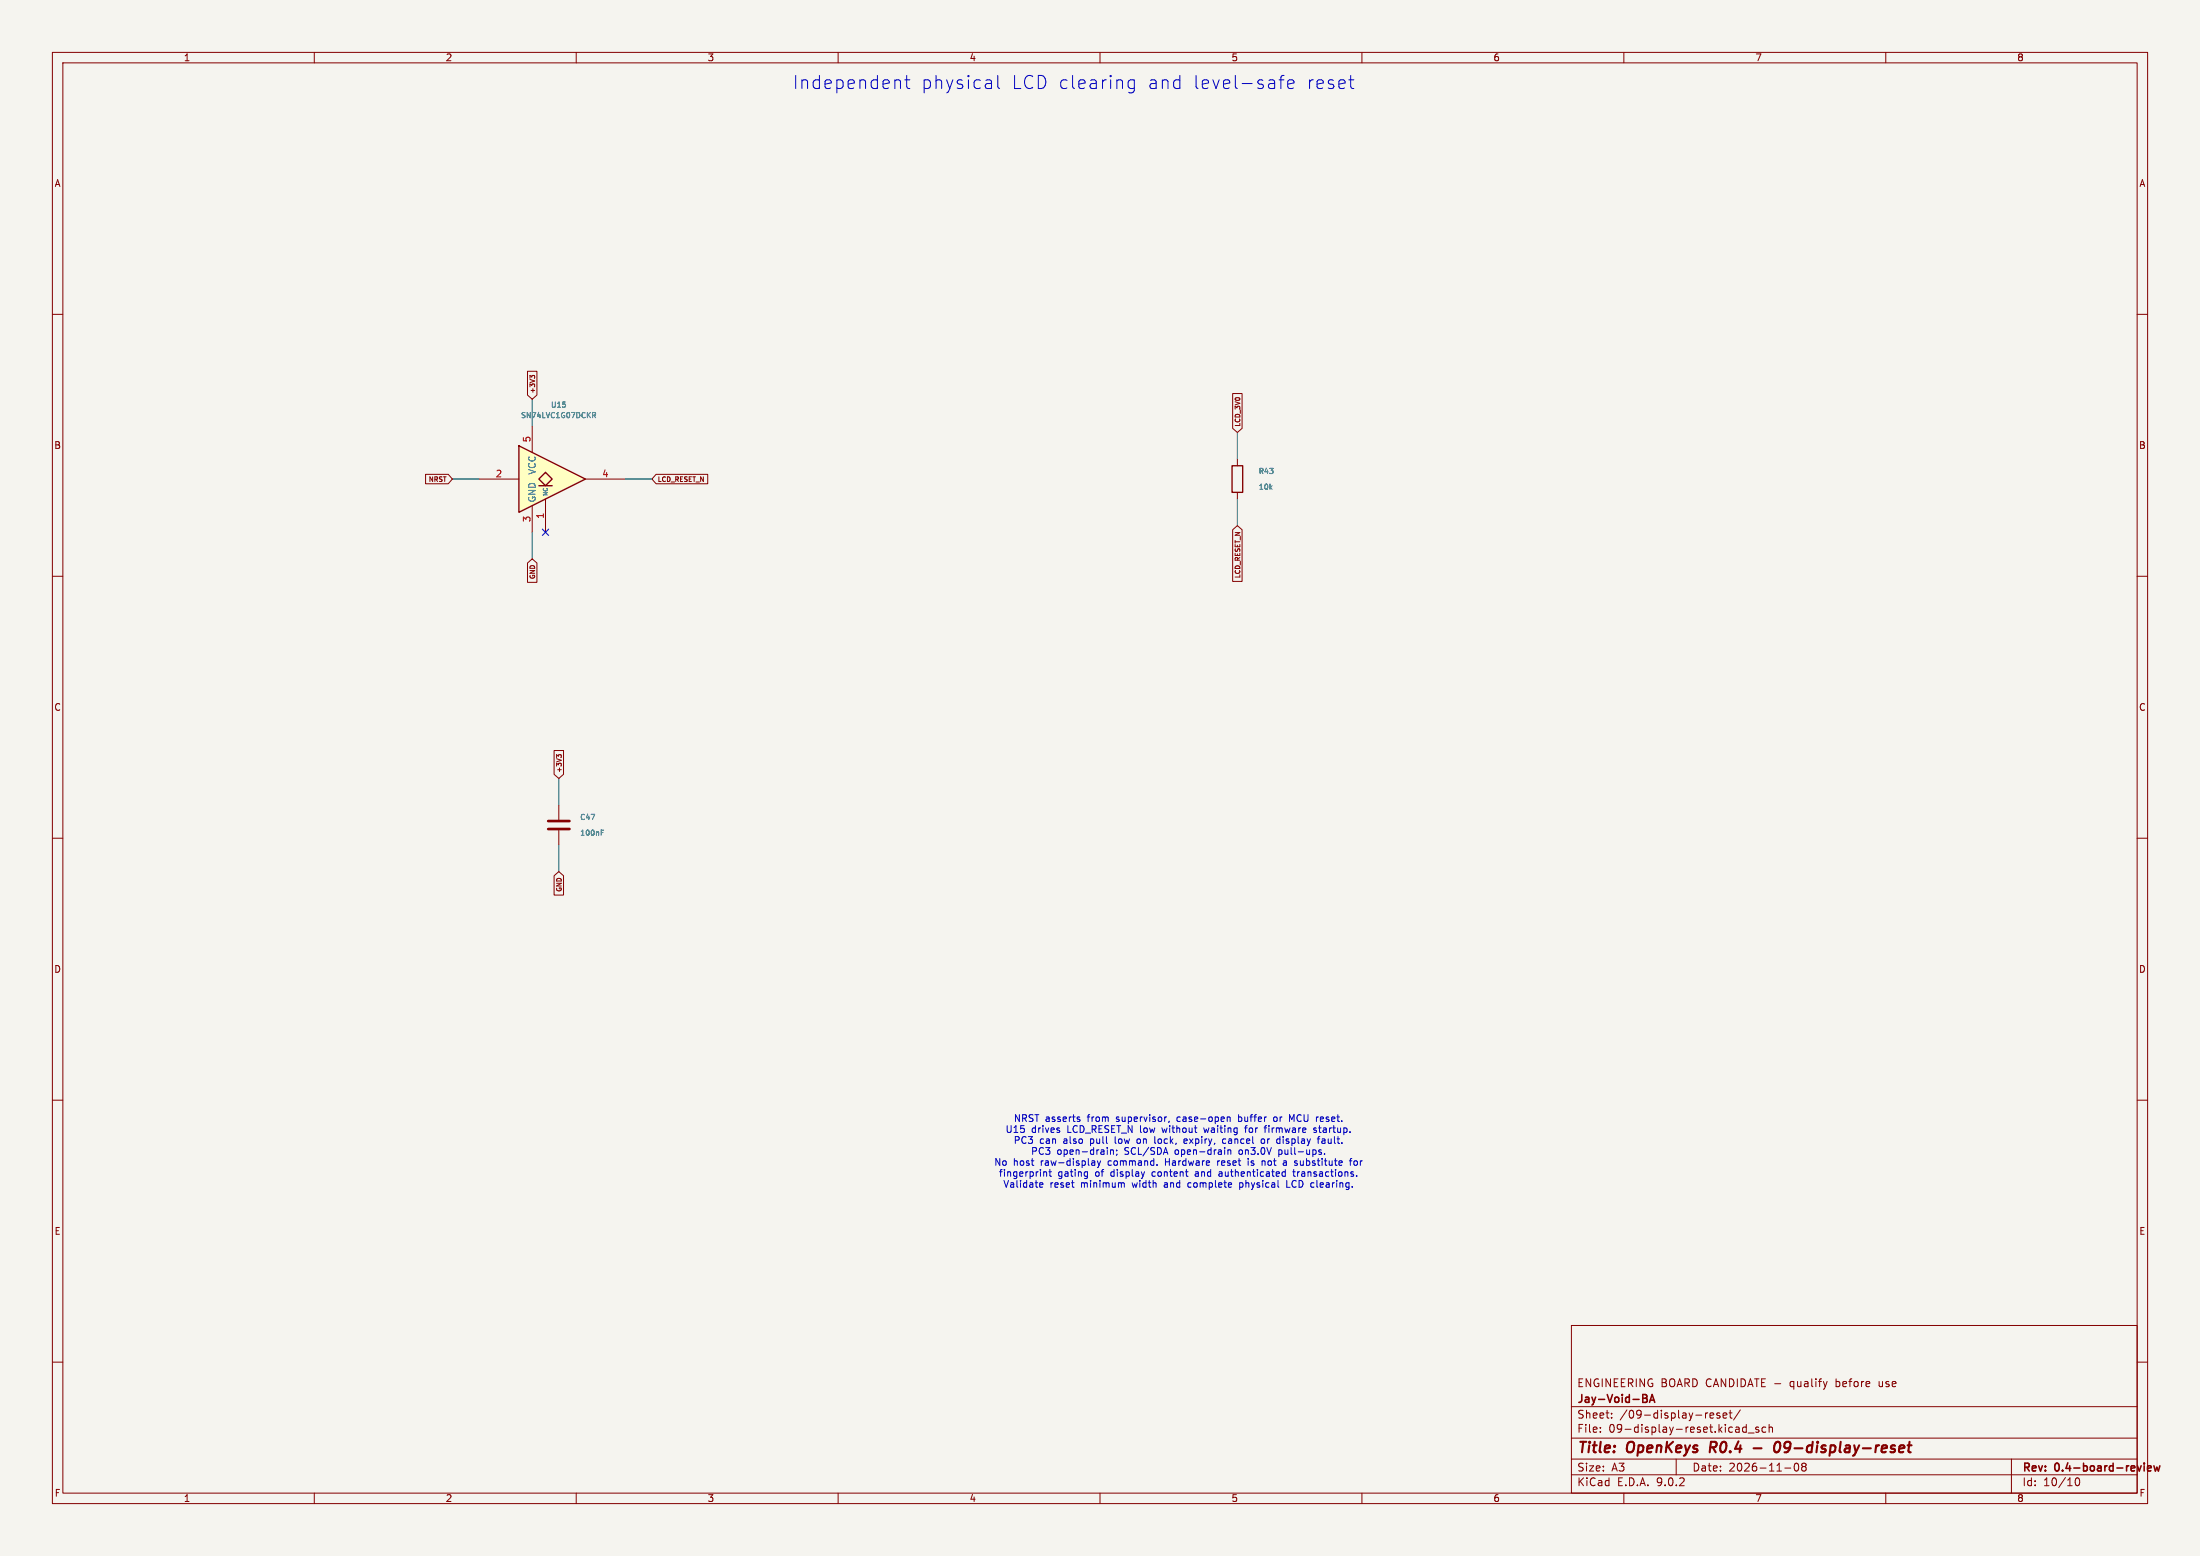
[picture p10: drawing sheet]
(kicad_sch
 (version 20250114)
 (generator "eeschema")
 (paper "A3")
 (title_block
  (title "OpenKeys R0.4 - 09-display-reset")
  (date "2026-11-08")
  (rev "0.4-board-review")
  (company "Jay-Void-BA")
  (comment 1 "ENGINEERING BOARD CANDIDATE - qualify before use"))
 (lib_symbols
  (symbol "OpenKeys:74LVC1G07" (exclude_from_sim no) (in_bom yes) (on_board yes)
   (property "Reference" "U" (at 0 7.62 0) (effects (font (size 1.27 1.27))))
   (property "Value" "74LVC1G07" (at 3.81 -7.62 0) (effects (font (size 1.27 1.27))))
   (property "Footprint" "" (at 0 0 0) (effects (font (size 1.27 1.27)) (hide yes)))
   (property "Datasheet" "https://www.ti.com/lit/ds/symlink/sn74lvc1g07.pdf" (at 0 0 0) (effects (font (size 1.27 1.27)) (hide yes)))
   (property "Description" "Single Buffer Gate, Open Drain, Low-Voltage CMOS" (at 0 0 0) (effects (font (size 1.27 1.27)) (hide yes)))
   (symbol "74LVC1G07_0_1"
    (polyline (pts (xy -7.62 6.35) (xy -7.62 -6.35) (xy 5.08 0) (xy -7.62 6.35)) (stroke (width 0.254) (type default)) (fill (type background)))
    (polyline (pts (xy -3.81 -1.27) (xy -1.27 -1.27)) (stroke (width 0.254) (type default)) (fill (type background)))
    (polyline (pts (xy -2.54 1.27) (xy -3.81 0) (xy -2.54 -1.27) (xy -1.27 0) (xy -2.54 1.27)) (stroke (width 0.254) (type default)) (fill (type background))))
   (symbol "74LVC1G07_1_1"
    (pin input line (at -15.24 0 0) (length 7.62) (name "~" (effects (font (size 1.27 1.27)))) (number "2" (effects (font (size 1.27 1.27)))))
    (pin power_in line (at -5.08 10.16 270) (length 5.08) (name "VCC" (effects (font (size 1.27 1.27)))) (number "5" (effects (font (size 1.27 1.27)))))
    (pin power_in line (at -5.08 -10.16 90) (length 5.08) (name "GND" (effects (font (size 1.27 1.27)))) (number "3" (effects (font (size 1.27 1.27)))))
    (pin free line (at -2.54 -10.16 90) (length 6.35) (name "NC" (effects (font (size 0.762 0.762)))) (number "1" (effects (font (size 1.27 1.27)))))
    (pin open_collector line (at 12.7 0 180) (length 7.62) (name "~" (effects (font (size 1.27 1.27)))) (number "4" (effects (font (size 1.27 1.27))))))
   (embedded_fonts no))
  (symbol "OpenKeys:R"
   (pin_numbers (hide yes))
   (pin_names
    (offset 0)) (exclude_from_sim no) (in_bom yes) (on_board yes)
   (property "Reference" "R" (at 2.032 0 90) (effects (font (size 1.27 1.27))))
   (property "Value" "R" (at 0 0 90) (effects (font (size 1.27 1.27))))
   (property "Footprint" "" (at -1.778 0 90) (effects (font (size 1.27 1.27)) (hide yes)))
   (property "Datasheet" "~" (at 0 0 0) (effects (font (size 1.27 1.27)) (hide yes)))
   (property "Description" "Resistor" (at 0 0 0) (effects (font (size 1.27 1.27)) (hide yes)))
   (symbol "R_0_1"
    (rectangle (start -1.016 -2.54) (end 1.016 2.54) (stroke (width 0.254) (type default)) (fill (type none))))
   (symbol "R_1_1"
    (pin passive line (at 0 3.81 270) (length 1.27) (name "~" (effects (font (size 1.27 1.27)))) (number "1" (effects (font (size 1.27 1.27)))))
    (pin passive line (at 0 -3.81 90) (length 1.27) (name "~" (effects (font (size 1.27 1.27)))) (number "2" (effects (font (size 1.27 1.27))))))
   (embedded_fonts no))
  (symbol "OpenKeys:C"
   (pin_numbers (hide yes))
   (pin_names
    (offset 0.254)) (exclude_from_sim no) (in_bom yes) (on_board yes)
   (property "Reference" "C" (at 0.635 2.54 0) (effects (font (size 1.27 1.27)) (justify left)))
   (property "Value" "C" (at 0.635 -2.54 0) (effects (font (size 1.27 1.27)) (justify left)))
   (property "Footprint" "" (at 0.9652 -3.81 0) (effects (font (size 1.27 1.27)) (hide yes)))
   (property "Datasheet" "~" (at 0 0 0) (effects (font (size 1.27 1.27)) (hide yes)))
   (property "Description" "Unpolarized capacitor" (at 0 0 0) (effects (font (size 1.27 1.27)) (hide yes)))
   (symbol "C_0_1"
    (polyline (pts (xy -2.032 0.762) (xy 2.032 0.762)) (stroke (width 0.508) (type default)) (fill (type none)))
    (polyline (pts (xy -2.032 -0.762) (xy 2.032 -0.762)) (stroke (width 0.508) (type default)) (fill (type none))))
   (symbol "C_1_1"
    (pin passive line (at 0 3.81 270) (length 2.794) (name "~" (effects (font (size 1.27 1.27)))) (number "1" (effects (font (size 1.27 1.27)))))
    (pin passive line (at 0 -3.81 90) (length 2.794) (name "~" (effects (font (size 1.27 1.27)))) (number "2" (effects (font (size 1.27 1.27))))))
   (embedded_fonts no)))
 (text "Independent physical LCD clearing and level-safe reset" (at 205 16 0) (effects (font (size 2.5 2.5))))
 (wire (pts (xy 91.44 91.44) (xy 86.36 91.44)) (stroke (width 0) (type default)))
 (global_label "NRST"
  (shape input) (at 86.36 91.44 180) (effects (font (size 0.9 0.9)) (justify right))
  (property "Intersheetrefs" "${INTERSHEET_REFS}" (at 86.36 91.44 180) (effects (font (size 0.8 0.8)) (hide yes))))
 (wire (pts (xy 101.6 81.28) (xy 101.6 76.2)) (stroke (width 0) (type default)))
 (global_label "+3V3"
  (shape input) (at 101.6 76.2 90) (effects (font (size 0.9 0.9)) (justify left))
  (property "Intersheetrefs" "${INTERSHEET_REFS}" (at 101.6 76.2 90) (effects (font (size 0.8 0.8)) (hide yes))))
 (wire (pts (xy 101.6 101.6) (xy 101.6 106.68)) (stroke (width 0) (type default)))
 (global_label "GND"
  (shape input) (at 101.6 106.68 270) (effects (font (size 0.9 0.9)) (justify right))
  (property "Intersheetrefs" "${INTERSHEET_REFS}" (at 101.6 106.68 270) (effects (font (size 0.8 0.8)) (hide yes))))
 (no_connect (at 104.14 101.6))
 (wire (pts (xy 119.38 91.44) (xy 124.46 91.44)) (stroke (width 0) (type default)))
 (global_label "LCD_RESET_N"
  (shape input) (at 124.46 91.44 0) (effects (font (size 0.9 0.9)) (justify left))
  (property "Intersheetrefs" "${INTERSHEET_REFS}" (at 124.46 91.44 0) (effects (font (size 0.8 0.8)) (hide yes))))
 (symbol
  (lib_id "OpenKeys:74LVC1G07") (at 106.68 91.44 0) (unit 1) (in_bom yes) (on_board yes) (dnp no)
  (property "Reference" "U15" (at 106.68 77.28 0) (effects (font (size 1 1))))
  (property "Value" "SN74LVC1G07DCKR" (at 106.68 79.28 0) (effects (font (size 1 1))))
  (property "Footprint" "Package_TO_SOT_SMD:SOT-353_SC-70-5" (at 106.68 91.44 0) (effects (font (size 1 1)) (hide yes)))
  (property "Datasheet" "https://www.ti.com/lit/ds/symlink/sn74lvc1g07.pdf" (at 106.68 91.44 0) (effects (font (size 1 1)) (hide yes))) (pin "2") (pin "5") (pin "3") (pin "1") (pin "4"))
 (wire (pts (xy 236.22 87.63) (xy 236.22 82.55)) (stroke (width 0) (type default)))
 (global_label "LCD_3V0"
  (shape input) (at 236.22 82.55 90) (effects (font (size 0.9 0.9)) (justify left))
  (property "Intersheetrefs" "${INTERSHEET_REFS}" (at 236.22 82.55 90) (effects (font (size 0.8 0.8)) (hide yes))))
 (wire (pts (xy 236.22 95.25) (xy 236.22 100.33)) (stroke (width 0) (type default)))
 (global_label "LCD_RESET_N"
  (shape input) (at 236.22 100.33 270) (effects (font (size 0.9 0.9)) (justify right))
  (property "Intersheetrefs" "${INTERSHEET_REFS}" (at 236.22 100.33 270) (effects (font (size 0.8 0.8)) (hide yes))))
 (symbol
  (lib_id "OpenKeys:R") (at 236.22 91.44 0) (unit 1) (in_bom yes) (on_board yes) (dnp no)
  (property "Reference" "R43" (at 240.22 89.94 0) (effects (font (size 1 1)) (justify left)))
  (property "Value" "10k" (at 240.22 92.94 0) (effects (font (size 1 1)) (justify left)))
  (property "Footprint" "Resistor_SMD:R_0603_1608Metric" (at 240.22 91.44 0) (effects (font (size 1 1)) (hide yes)))
  (property "Datasheet" "~" (at 240.22 91.44 0) (effects (font (size 1 1)) (hide yes))) (pin "1") (pin "2"))
 (wire (pts (xy 106.68 153.67) (xy 106.68 148.59)) (stroke (width 0) (type default)))
 (global_label "+3V3"
  (shape input) (at 106.68 148.59 90) (effects (font (size 0.9 0.9)) (justify left))
  (property "Intersheetrefs" "${INTERSHEET_REFS}" (at 106.68 148.59 90) (effects (font (size 0.8 0.8)) (hide yes))))
 (wire (pts (xy 106.68 161.29) (xy 106.68 166.37)) (stroke (width 0) (type default)))
 (global_label "GND"
  (shape input) (at 106.68 166.37 270) (effects (font (size 0.9 0.9)) (justify right))
  (property "Intersheetrefs" "${INTERSHEET_REFS}" (at 106.68 166.37 270) (effects (font (size 0.8 0.8)) (hide yes))))
 (symbol
  (lib_id "OpenKeys:C") (at 106.68 157.48 0) (unit 1) (in_bom yes) (on_board yes) (dnp no)
  (property "Reference" "C47" (at 110.68 155.98 0) (effects (font (size 1 1)) (justify left)))
  (property "Value" "100nF" (at 110.68 158.98 0) (effects (font (size 1 1)) (justify left)))
  (property "Footprint" "Capacitor_SMD:C_0603_1608Metric" (at 110.68 157.48 0) (effects (font (size 1 1)) (hide yes)))
  (property "Datasheet" "~" (at 110.68 157.48 0) (effects (font (size 1 1)) (hide yes))) (pin "1") (pin "2"))
 (text "NRST asserts from supervisor, case-open buffer or MCU reset.\nU15 drives LCD_RESET_N low without waiting for firmware startup.\nPC3 can also pull low on lock, expiry, cancel or display fault.\nPC3 open-drain; SCL/SDA open-drain on3.0V pull-ups.\nNo host raw-display command. Hardware reset is not a substitute for\nfingerprint gating of display content and authenticated transactions.\nValidate reset minimum width and complete physical LCD clearing." (at 225 220 0) (effects (font (size 1.3 1.3)))))
